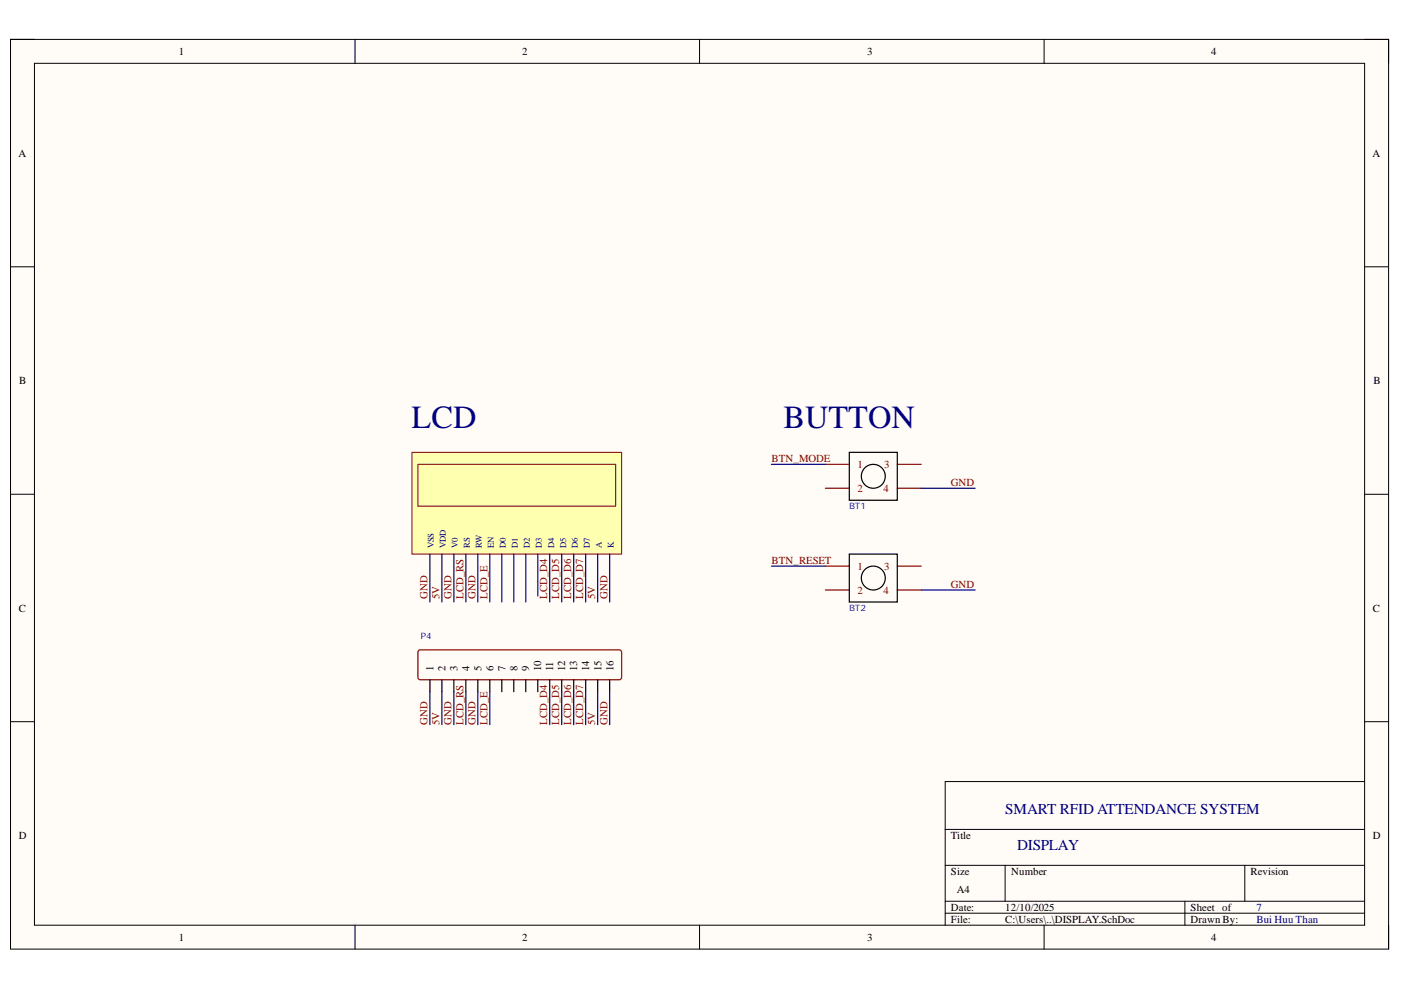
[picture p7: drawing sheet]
<svg xmlns="http://www.w3.org/2000/svg" width="297mm" height="210mm" viewBox="0 0 297 210" stroke-linecap="round" stroke-linejoin="round" font-family="sans-serif">
<path d="M2.2 8.4h292.2v192.8h-292.2z" fill-rule="evenodd" fill="#fffcf8"/>
<path d="M2.2 8.4h292.2v192.8h-292.2z" fill="none" stroke="#000" stroke-width=".21"/>
<path d="M7.3 13.4h282v182.8h-282z" fill-rule="evenodd" fill="#fffcf8"/>
<g fill="none" stroke="#000" stroke-width=".21">
<path d="M2.2 8.3h5.1M7.3 13.4h282v182.8h-282zM75.3 8.3v5.1M148.3 8.3v5.1M221.4 8.4v5M289.3 8.4h5.1v5M2.2 56.6h5.1M289.3 56.6h5.1M2.2 104.8h5.1M289.3 104.8h5.1M2.2 153h5.1M289.3 153h5.1"/>
<path d="M200.4 175.9h88.9M289.3 165.7h-88.9v30.5M75.3 196.2v5M148.3 196.2v5M200.4 183.5h88.9M200.4 191.1h88.9M200.4 193.6h88.9M213.1 183.5v7.6M221.4 196.2v5M251.2 191.1v5.1M263.9 183.5v7.6M294.4 196.2v5"/>
</g>
<path d="M175 98.5h5.1M190.2 98.5h5.1M175 103.5h5.1M190.2 103.5h5.1M88.7 138l.4-.2h42.2l.2 .1 .3 .4v5.3l-.3 .5h-.2h-42.2h-.2l-.3-.5zM175 120h5.1M175 125.1h5.1M190.2 120h5.1M190.2 125.1h5.1" fill="none" stroke="#800" stroke-width=".25"/>
<g fill="none" stroke="#000" stroke-width=".25">
<path d="M180.1 95.9h10.1v10.2h-10.1zM180.1 117.5h10.1v10.1h-10.1zM91.2 144.1v2.6M93.7 144.1v2.6M96.2 144.1v2.6M98.8 144.1v2.6M101.3 144.1v2.6M103.9 144.1v2.6M106.4 144.1v2.6M108.9 144.1v2.6M111.5 144.1v2.6M114 144.1v2.6"/>
<path d="M116.6 144.1v2.6M119.1 144.1v2.6M121.6 144.1v2.6M124.2 144.1v2.6M126.7 144.1v2.6M129.3 144.1v2.6"/>
<circle cx="185.2" cy="101" r="2.54"/>
<circle cx="185.2" cy="122.6" r="2.54"/>
</g>
<path d="M87.3 95.9h44.5v21.6h-44.5z" fill-rule="evenodd" fill="#ffffb0"/>
<path d="M87.3 95.9h44.5v21.6h-44.5z" fill="none" stroke="#800000" stroke-width=".21"/>
<path d="M88.6 98.4h41.9v8.9h-41.9z" fill-rule="evenodd" fill="#ffffb0"/>
<path d="M88.6 98.4h41.9v8.9h-41.9z" fill="none" stroke="#800000" stroke-width=".21"/>
<g fill="none" stroke="#000080" stroke-width=".25">
<path d="M163.6 98.5h11.4M91.2 117.5v10.1M93.7 117.5v10.1M96.2 117.5v10.1M98.8 117.5v10.1M101.3 117.5v10.1M103.9 117.5v10.1M106.4 117.5v10.1M108.9 117.5v10.1M111.5 117.5v10.1M114 117.5v8.9M116.6 117.5v10.1"/>
<path d="M119.1 117.5v10.1M121.6 117.5v10.1M124.2 117.5v10.1M126.7 117.5v10.1M129.3 117.5v10.1M195.3 103.5h11.5M163.6 120h11.4M195.3 125.1h11.5M91.2 146.7v6.9M93.7 146.7v6.9M96.2 146.7v6.9M98.8 146.7v6.9"/>
<path d="M101.3 146.7v6.9M103.9 146.7v6.9M116.6 146.7v6.9M119.1 146.7v6.9M121.6 146.7v6.9M124.2 146.7v6.9M126.7 146.7v6.9M129.3 146.7v6.9"/>
</g>
<g font-size="6.8" fill="#000080">
<text x="87.3" y="90.6">LCD</text>
<text x="166.1" y="90.6">BUTTON</text>
</g>
<g font-size="3.2" fill="#000080">
<text x="213.1" y="172.7">SMART RFID ATTENDANCE SYSTEM</text>
<text x="215.7" y="180.3">DISPLAY</text>
</g>
<g font-size="2.3">
<text x="37.9" y="11.7">1</text>
<text x="110.7" y="11.7">2</text>
<text x="183.9" y="11.7">3</text>
<text x="256.8" y="11.7">4</text>
<text x="3.9" y="33.3">A</text>
<text x="291" y="33.3">A</text>
<text x="4.1" y="81.4">B</text>
<text x="291.2" y="81.4">B</text>
<text x="4" y="129.7">C</text>
<text x="291.1" y="129.7">C</text>
<text x="91.9" y="142.4" transform="rotate(-90 91.9 142.4)">1</text>
<text x="94.5" y="142.4" transform="rotate(-90 94.5 142.4)">2</text>
<text x="97" y="142.4" transform="rotate(-90 97 142.4)">3</text>
<text x="99.5" y="142.4" transform="rotate(-90 99.5 142.4)">4</text>
<text x="102.1" y="142.4" transform="rotate(-90 102.1 142.4)">5</text>
<text x="104.6" y="142.4" transform="rotate(-90 104.6 142.4)">6</text>
<text x="107.2" y="142.4" transform="rotate(-90 107.2 142.4)">7</text>
<text x="109.7" y="142.4" transform="rotate(-90 109.7 142.4)">8</text>
<text x="112.2" y="142.4" transform="rotate(-90 112.2 142.4)">9</text>
<text x="114.8" y="142.4" transform="rotate(-90 114.8 142.4)">10</text>
<text x="117.3" y="142.4" transform="rotate(-90 117.3 142.4)">11</text>
<text x="119.8" y="142.4" transform="rotate(-90 119.8 142.4)">12</text>
<text x="122.4" y="142.4" transform="rotate(-90 122.4 142.4)">13</text>
<text x="124.9" y="142.4" transform="rotate(-90 124.9 142.4)">14</text>
<text x="127.5" y="142.4" transform="rotate(-90 127.5 142.4)">15</text>
<text x="130.1" y="142.4" transform="rotate(-90 130.1 142.4)">16</text>
<text x="4" y="177.9">D</text>
<text x="201.6" y="177.9">Title</text>
<text x="291.1" y="177.9">D</text>
<text x="201.6" y="185.5">Size</text>
<text x="214.4" y="185.5">Number</text>
<text x="265.1" y="185.5">Revision</text>
<text x="202.9" y="189.3">A4</text>
<text x="201.6" y="193.1">Date:</text>
<text x="201.6" y="195.7">File:</text>
<text x="213.1" y="193.1">12/10/2025</text>
<text x="213.1" y="195.7">C:\Users\..\DISPLAY.SchDoc</text>
<text x="252.4" y="193.1">Sheet of</text>
<text x="252.4" y="195.7">Drawn By:</text>
<text x="37.9" y="199.5">1</text>
<text x="110.7" y="199.5">2</text>
<text x="183.9" y="199.5">3</text>
<text x="256.8" y="199.5">4</text>
</g>
<g font-size="2.3" fill="#800000">
<text x="163.6" y="98">BTN_MODE</text>
<text x="201.6" y="103.1">GND</text>
<text x="163.6" y="119.5">BTN_RESET</text>
<text x="201.6" y="124.6">GND</text>
<text x="90.7" y="127" transform="rotate(-90 90.7 127)">GND</text>
<text x="93.2" y="127" transform="rotate(-90 93.2 127)">5V</text>
<text x="95.7" y="127" transform="rotate(-90 95.7 127)">GND</text>
<text x="98.3" y="127" transform="rotate(-90 98.3 127)">LCD_RS</text>
<text x="100.8" y="127" transform="rotate(-90 100.8 127)">GND</text>
<text x="103.3" y="127" transform="rotate(-90 103.3 127)">LCD_E</text>
<text x="116" y="127" transform="rotate(-90 116 127)">LCD_D4</text>
<text x="118.6" y="127" transform="rotate(-90 118.6 127)">LCD_D5</text>
<text x="121.1" y="127" transform="rotate(-90 121.1 127)">LCD_D6</text>
<text x="123.6" y="127" transform="rotate(-90 123.6 127)">LCD_D7</text>
<text x="126.2" y="127" transform="rotate(-90 126.2 127)">5V</text>
<text x="128.8" y="127" transform="rotate(-90 128.8 127)">GND</text>
<text x="90.7" y="153.7" transform="rotate(-90 90.7 153.7)">GND</text>
<text x="93.2" y="153.7" transform="rotate(-90 93.2 153.7)">5V</text>
<text x="95.7" y="153.7" transform="rotate(-90 95.7 153.7)">GND</text>
<text x="98.3" y="153.7" transform="rotate(-90 98.3 153.7)">LCD_RS</text>
<text x="100.8" y="153.7" transform="rotate(-90 100.8 153.7)">GND</text>
<text x="103.3" y="153.7" transform="rotate(-90 103.3 153.7)">LCD_E</text>
<text x="116" y="153.7" transform="rotate(-90 116 153.7)">LCD_D4</text>
<text x="118.6" y="153.7" transform="rotate(-90 118.6 153.7)">LCD_D5</text>
<text x="121.1" y="153.7" transform="rotate(-90 121.1 153.7)">LCD_D6</text>
<text x="123.6" y="153.7" transform="rotate(-90 123.6 153.7)">LCD_D7</text>
<text x="126.2" y="153.7" transform="rotate(-90 126.2 153.7)">5V</text>
<text x="128.8" y="153.7" transform="rotate(-90 128.8 153.7)">GND</text>
</g>
<g font-size="2.3" fill="#800">
<text x="181.8" y="99.3">1</text>
<text x="187.5" y="99.3">3</text>
<text x="181.8" y="104.3">2</text>
<text x="187.3" y="104.3">4</text>
<text x="181.8" y="120.8">1</text>
<text x="181.8" y="125.9">2</text>
<text x="187.3" y="125.9">4</text>
<text x="187.5" y="120.8">3</text>
</g>
<g font-size="2.3" fill="#000080">
<text x="266.4" y="193.1">7</text>
<text x="266.4" y="195.7">Bui Huu Than</text>
</g>
<g font-size="1.9" fill="#00f">
<text x="180.1" y="108">BT1</text>
<text x="180.1" y="129.5">BT2</text>
<text x="89.2" y="135.5">P4</text>
</g>
<g font-size="1.9" fill="#000080">
<text x="92" y="116.2" transform="rotate(-90 92 116.2)">VSS</text>
<text x="94.5" y="116.2" transform="rotate(-90 94.5 116.2)">VDD</text>
<text x="97.1" y="116.2" transform="rotate(-90 97.1 116.2)">V0</text>
<text x="99.6" y="116.2" transform="rotate(-90 99.6 116.2)">RS</text>
<text x="102.2" y="116.2" transform="rotate(-90 102.2 116.2)">RW</text>
<text x="104.7" y="116.2" transform="rotate(-90 104.7 116.2)">EN</text>
<text x="107.2" y="116.2" transform="rotate(-90 107.2 116.2)">D0</text>
<text x="109.8" y="116.2" transform="rotate(-90 109.8 116.2)">D1</text>
<text x="112.3" y="116.2" transform="rotate(-90 112.3 116.2)">D2</text>
<text x="114.8" y="116.2" transform="rotate(-90 114.8 116.2)">D3</text>
<text x="117.5" y="116.2" transform="rotate(-90 117.5 116.2)">D4</text>
<text x="120" y="116.2" transform="rotate(-90 120 116.2)">D5</text>
<text x="122.5" y="116.2" transform="rotate(-90 122.5 116.2)">D6</text>
<text x="125.1" y="116.2" transform="rotate(-90 125.1 116.2)">D7</text>
<text x="127.6" y="116.2" transform="rotate(-90 127.6 116.2)">A</text>
<text x="130.2" y="116.2" transform="rotate(-90 130.2 116.2)">K</text>
</g>
</svg>
